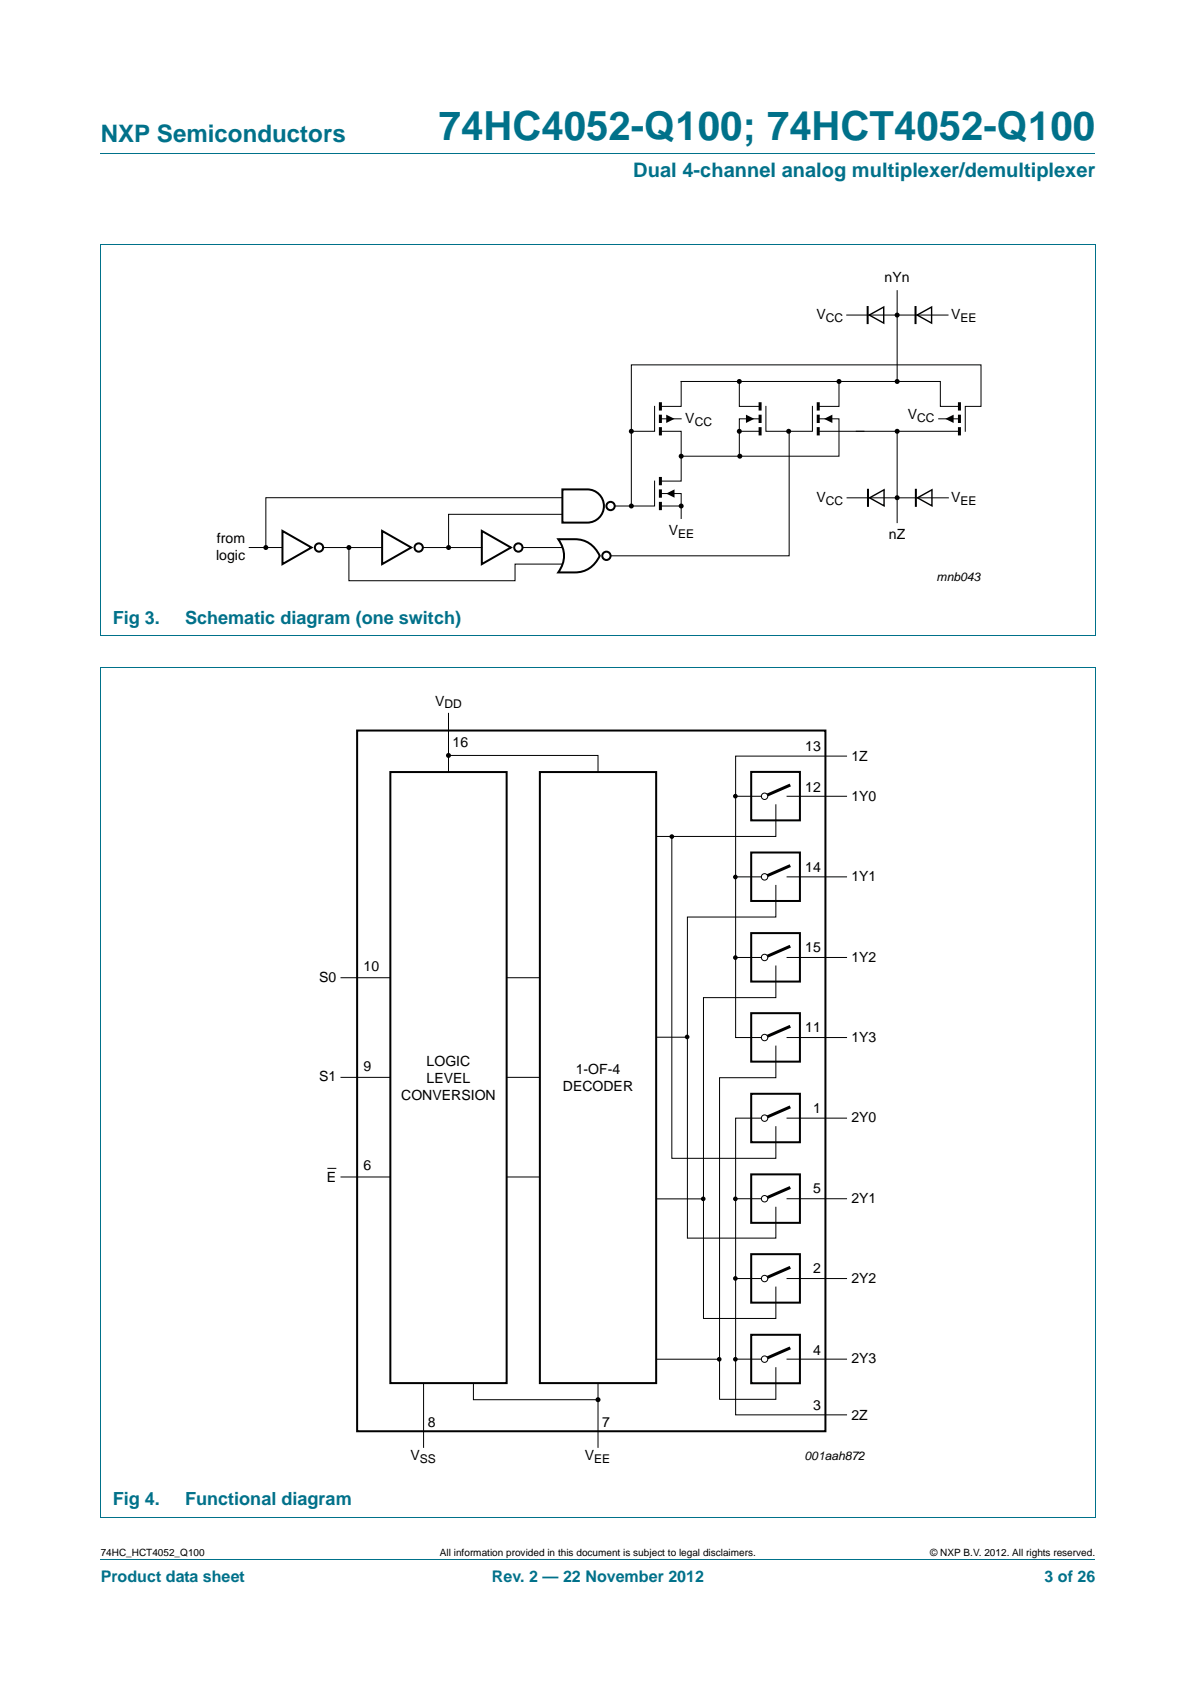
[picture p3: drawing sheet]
<svg xmlns="http://www.w3.org/2000/svg" width="210mm" height="297mm" viewBox="0 0 210 297" stroke-linecap="round" stroke-linejoin="round" font-family="sans-serif">
<path d="M17.7 27h174.6M17.6 42.9h174.7M17.7 42.9v68.7M192.3 42.9v68.7M17.6 111.7h174.7M17.6 117.3h174.7M17.7 117.3v149.2M192.3 117.3v149.2M17.6 266.5h174.7M17.7 273.9h174.6" fill="none" stroke="#00718a" stroke-width=".18"/>
<path d="M152.6 55.3l2.6-1.4v2.9zM161 55.3l2.6-1.4v2.9zM152.7 87.4l2.5-1.4v2.9zM161.1 87.4l2.5-1.4v2.9z" fill="none" stroke="#000" stroke-width=".25"/>
<g fill="none" stroke="#000" stroke-width=".35">
<path d="M152.3 53.9v2.9M160.7 53.9v2.9M49.6 93.3l5.1 2.9-5.1 2.9zM67.1 93.3l5.1 2.9-5.1 2.9zM84.6 93.3l5.1 2.9-5.1 2.9zM98 94.7a9.4 9.4 0 0 1 4.9 .4 5 5 0 0 1 2.4 2.5 4.7 4.7 0 0 1-4.4 3h-2.9a4.7 4.7 0 0 0 0-5.9zM98.7 86h4.4a2.92 2.92 0 0 1 2.9 2.9 2.92 2.92 0 0 1-2.9 2.9h-4.4zM152.4 86v2.9M160.8 86v2.9M62.7 128.3h82.2v123.1h-82.2zM68.5 135.6h20.5v107.4h-20.5zM94.8 135.6h20.4v107.4h-20.4z"/>
<path d="M131.9 135.6h8.5v8.5h-8.5z"/>
<circle cx="56" cy="96.2" r=".73"/>
<circle cx="73.5" cy="96.2" r=".73"/>
<circle cx="91" cy="96.2" r=".73"/>
<circle cx="106.5" cy="97.6" r=".73"/>
<circle cx="107.2" cy="88.9" r=".73"/>
</g>
<g fill="none" stroke="#000" stroke-width=".18">
<path d="M148.7 55.3h17.7M114.9 71.4v4.4h-4.1M115.9 75.8h3.7v4.3v4.4h-3.7M115.9 71.4h3.7v-4.4h45.5v4.4h3.3M115.9 73.6h3.7M129.8 67.1v4.3h3.6M129.8 75.8h3.6M133.4 73.6h-3.6v6.5M134.5 71.4v4.4h8.1v-4.4M138.6 75.8v21.8h-31.4M143.7 73.6h3.6v6.5h-28M143.7 75.8h24.7"/>
<path d="M147.3 67.1v4.3h-3.6M157.5 75.8v16M164.8 73.6h3.6M169.5 75.8v-4.4h2.7v-7.3h-61.4v24.8M43.8 96.2h5.8M56.7 96.2h10.4M61.3 96.2v5.8h29.1v-2.9h8.3M74.2 96.2h10.4M91.7 96.2h7M98.7 87.4h-52v8.8M98.7 90.3h-19.9v5.9M114.9 84.5v4.4h-7"/>
<path d="M115.9 86.7h3.7v4.4M115.9 88.9h3.7M148.7 87.4h17.8M78.7 125.2v10.4M78.7 132.7h26.3v2.9M136.2 141.3v5.6h-20.9M59.8 171.7h8.7M89 171.7h5.8M59.8 189.2h8.7M89 189.2h5.8M59.8 206.7h8.7M89 206.7h5.8"/>
<path d="M74.4 243v11.3M83.1 243v2.9h21.9M105 243v11.3"/>
</g>
<g fill="#000">
<path d="M117 72.8l1.4 .8-1.4 .7zM131 72.8l1.4 .8-1.4 .7zM144.7 73.6l1.4-.8v1.5zM166 73.6l1.4-.8v1.5zM117 86.7l1.4-.7v1.4z"/>
<circle cx="157.5" cy="55.3" r=".44"/>
<circle cx="110.8" cy="75.8" r=".44"/>
<circle cx="129.8" cy="67" r=".44"/>
<circle cx="129.8" cy="75.8" r=".44"/>
<circle cx="138.5" cy="75.8" r=".44"/>
<circle cx="147.3" cy="67" r=".44"/>
<circle cx="157.5" cy="67" r=".44"/>
<circle cx="157.5" cy="75.8" r=".44"/>
<circle cx="46.7" cy="96.2" r=".44"/>
<circle cx="61.3" cy="96.2" r=".44"/>
<circle cx="78.8" cy="96.2" r=".44"/>
<circle cx="110.8" cy="88.9" r=".44"/>
<circle cx="119.6" cy="88.9" r=".44"/>
<circle cx="119.6" cy="80.1" r=".44"/>
<circle cx="129.9" cy="80.1" r=".44"/>
<circle cx="157.5" cy="87.4" r=".44"/>
<circle cx="78.7" cy="132.7" r=".44"/>
<circle cx="105" cy="245.9" r=".44"/>
</g>
<g fill="none" stroke="#000" stroke-width=".53">
<path d="M115.9 70.7v1.4M115.9 72.8v1.5M115.9 75v1.5M133.4 70.7v1.4M133.4 72.8v1.5M133.4 75v1.5M143.7 70.7v1.4M143.7 72.8v1.5M143.7 75v1.5M168.4 70.7v1.4M168.4 72.8v1.5M168.4 75v1.5"/>
<path d="M115.9 83.8v1.4M115.9 86v1.4M115.9 88.2v1.4M138.7 137.9l-4.5 2"/>
</g>
<path d="M157.5 51v16zM115.2 182.2h5.5zM57.5 205.2h1.6zM115.2 210.6h8.3zM115.2 238.8h11.1z" fill="#000" stroke="#000" stroke-width=".18"/>
<circle cx="134.2" cy="139.9" r=".56" fill="#fff" stroke="#000" stroke-width=".18"/>
<path d="M129.2 139.9h4.5M138.2 139.9h10.4M136.2 155.4v5.7h-15.5v56.5" fill="none" stroke="#000" stroke-width=".18"/>
<path d="M131.9 149.8h8.5v8.5h-8.5z" fill="none" stroke="#000" stroke-width=".35"/>
<path d="M138.7 152.1l-4.5 1.9" fill="none" stroke="#000" stroke-width=".53"/>
<circle cx="134.2" cy="154" r=".56" fill="#fff" stroke="#000" stroke-width=".18"/>
<path d="M129.2 154h4.5M138.2 154h10.4M136.2 169.6v5.6h-12.7v56.4" fill="none" stroke="#000" stroke-width=".18"/>
<path d="M131.9 163.9h8.5v8.5h-8.5z" fill="none" stroke="#000" stroke-width=".35"/>
<path d="M138.7 166.2l-4.5 2" fill="none" stroke="#000" stroke-width=".53"/>
<circle cx="134.2" cy="168.2" r=".56" fill="#fff" stroke="#000" stroke-width=".18"/>
<path d="M129.2 168.2h4.5M138.2 168.2h10.4M136.2 183.7v5.6h-9.9v56.6" fill="none" stroke="#000" stroke-width=".18"/>
<path d="M131.9 178h8.5v8.5h-8.5z" fill="none" stroke="#000" stroke-width=".35"/>
<path d="M138.7 180.3l-4.5 2" fill="none" stroke="#000" stroke-width=".53"/>
<circle cx="134.2" cy="182.3" r=".56" fill="#fff" stroke="#000" stroke-width=".18"/>
<path d="M148.6 132.8h-19.4v49.5h4.5M118 146.9v56.6h18.2v-5.7M138.2 182.3h10.4" fill="none" stroke="#000" stroke-width=".18"/>
<path d="M131.9 192.1h8.5v8.5h-8.5z" fill="none" stroke="#000" stroke-width=".35"/>
<path d="M138.7 194.4l-4.5 2" fill="none" stroke="#000" stroke-width=".53"/>
<circle cx="134.2" cy="196.4" r=".56" fill="#fff" stroke="#000" stroke-width=".18"/>
<path d="M133.7 196.4h-4.5v52.1h19.4M138.2 196.4h10.4M136.2 212v5.5h-15.5" fill="none" stroke="#000" stroke-width=".18"/>
<path d="M131.9 206.3h8.5v8.5h-8.5z" fill="none" stroke="#000" stroke-width=".35"/>
<path d="M138.7 208.6l-4.5 2" fill="none" stroke="#000" stroke-width=".53"/>
<circle cx="134.2" cy="210.6" r=".56" fill="#fff" stroke="#000" stroke-width=".18"/>
<path d="M129.2 210.6h4.5M138.2 210.6h10.4M136.2 226v5.6h-12.8" fill="none" stroke="#000" stroke-width=".18"/>
<path d="M131.9 220.3h8.5v8.5h-8.5z" fill="none" stroke="#000" stroke-width=".35"/>
<path d="M138.7 222.6l-4.5 2" fill="none" stroke="#000" stroke-width=".53"/>
<circle cx="134.2" cy="224.6" r=".56" fill="#fff" stroke="#000" stroke-width=".18"/>
<path d="M129.2 224.6h4.5M138.2 224.6h10.4M136.2 240.2v5.6h-9.9" fill="none" stroke="#000" stroke-width=".18"/>
<path d="M131.9 234.5h8.5v8.5h-8.5z" fill="none" stroke="#000" stroke-width=".35"/>
<path d="M138.7 236.8l-4.5 1.9" fill="none" stroke="#000" stroke-width=".53"/>
<circle cx="134.2" cy="238.7" r=".56" fill="#fff" stroke="#000" stroke-width=".18"/>
<path d="M129.2 238.7h4.5M138.2 238.7h10.4" fill="none" stroke="#000" stroke-width=".18"/>
<g fill="#000" stroke="#000" stroke-width=".25">
<circle cx="129.1" cy="139.9" r=".28"/>
<circle cx="118" cy="147" r=".28"/>
<circle cx="129.1" cy="154.1" r=".28"/>
<circle cx="129.1" cy="168.2" r=".28"/>
<circle cx="120.6" cy="182.1" r=".28"/>
<circle cx="123.5" cy="210.6" r=".28"/>
<circle cx="129.1" cy="210.6" r=".28"/>
<circle cx="126.3" cy="238.8" r=".28"/>
<circle cx="129.1" cy="238.8" r=".28"/>
<circle cx="129.1" cy="224.6" r=".28"/>
</g>
<text font-size="7" fill="#00718a" x="77.1" y="24.6">74HC4052-Q100; 74HCT4052-Q100</text>
<text font-size="4.2" fill="#00718a" x="17.7" y="24.9">NXP Semiconductors</text>
<text font-size="3.5" fill="#00718a" x="111.2" y="31.1">Dual 4-channel analog multiplexer/demultiplexer</text>
<g font-size="3.2" fill="#00718a">
<text x="19.8" y="109.5">Fig 3.</text>
<text x="32.5" y="109.5">Schematic diagram (one switch)</text>
<text x="19.8" y="264.4">Fig 4.</text>
<text x="32.5" y="264.4">Functional diagram</text>
</g>
<g font-size="2.8" fill="#00718a">
<text x="17.7" y="277.9">Product data sheet</text>
<text x="86.4" y="277.9">Rev. 2 — 22 November 2012</text>
<text x="183.4" y="277.9">3 of 26</text>
</g>
<g font-size="2.5">
<text x="155.3" y="49.5">nYn</text>
<text x="143.3" y="56.1">V</text>
<text x="167" y="56.1">V</text>
<text x="120.3" y="74.3">V</text>
<text x="159.4" y="73.6">V</text>
<text x="143.3" y="88.2">V</text>
<text x="167" y="88.2">V</text>
<text x="38.1" y="95.4">from</text>
<text x="117.4" y="94">V</text>
<text x="156.1" y="94.7">nZ</text>
<text x="38" y="98.4">logic</text>
<text x="76.4" y="124">V</text>
<text x="79.5" y="131.2">16</text>
<text x="141.4" y="132">13</text>
<text x="149.5" y="133.7">1Z</text>
<text x="141.4" y="139">12</text>
<text x="149.5" y="140.7">1Y0</text>
<text x="141.4" y="153.1">14</text>
<text x="149.5" y="154.8">1Y1</text>
<text x="141.4" y="167.2">15</text>
<text x="56" y="172.5">S0</text>
<text x="63.8" y="170.6">10</text>
<text x="149.5" y="168.9">1Y2</text>
<text x="141.4" y="181.4">11</text>
<text x="149.5" y="183">1Y3</text>
<text x="56" y="190">S1</text>
<text x="63.8" y="188.1">9</text>
<text x="74.9" y="190.2">LEVEL</text>
<text x="74.9" y="187.2">LOGIC</text>
<text x="98.8" y="191.7">DECODER</text>
<text x="101.1" y="188.7">1-OF-4</text>
<text x="70.4" y="193.2">CONVERSION</text>
<text x="142.7" y="195.5">1</text>
<text x="149.5" y="197.2">2Y0</text>
<text x="57.4" y="207.5">E</text>
<text x="63.8" y="205.6">6</text>
<text x="142.7" y="209.6">5</text>
<text x="149.5" y="211.3">2Y1</text>
<text x="142.7" y="223.7">2</text>
<text x="149.5" y="225.4">2Y2</text>
<text x="142.7" y="238.1">4</text>
<text x="149.5" y="239.5">2Y3</text>
<text x="75.1" y="250.7">8</text>
<text x="105.7" y="250.7">7</text>
<text x="142.7" y="247.7">3</text>
<text x="149.5" y="249.4">2Z</text>
<text x="72.1" y="256.5">V</text>
<text x="102.7" y="256.5">V</text>
</g>
<g font-size="2.1">
<text x="145" y="56.6">CC</text>
<text x="168.6" y="56.6">EE</text>
<text x="122" y="74.8">CC</text>
<text x="161" y="74.1">CC</text>
<text x="145" y="88.6">CC</text>
<text x="168.6" y="88.6">EE</text>
<text x="119.1" y="94.5">EE</text>
<text x="164.4" y="102">mnb043</text>
<text x="78" y="124.4">DD</text>
<text x="73.7" y="257">SS</text>
<text x="104.3" y="257">EE</text>
<text x="141.3" y="256.4">001aah872</text>
</g>
<g font-size="1.8">
<text x="17.7" y="273.3">74HC_HCT4052_Q100</text>
<text x="77.2" y="273.3">All information provided in this document is subject to legal disclaimers.</text>
<text x="163.3" y="273.3">© NXP B.V. 2012. All rights reserved.</text>
</g>
</svg>
